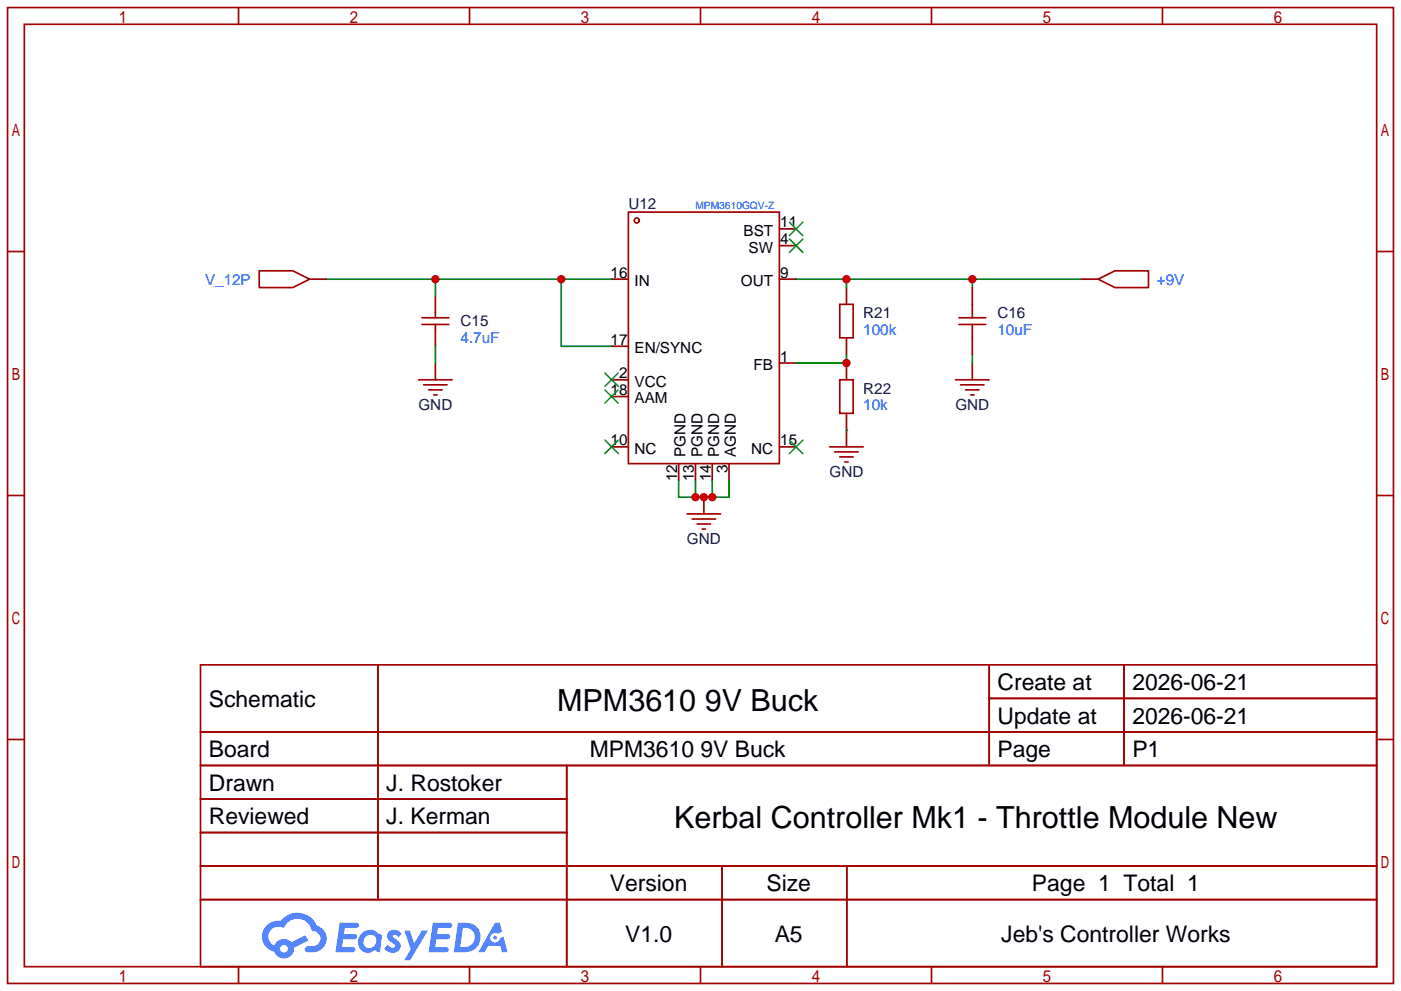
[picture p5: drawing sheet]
<svg xmlns="http://www.w3.org/2000/svg" width="212mm" height="150mm" viewBox="0 0 212 150" stroke-linecap="round" stroke-linejoin="round" font-family="sans-serif">
<g fill="none" stroke="#a10000" stroke-width=".25">
<path d="M1.1 1.1h209.8v147.9h-209.8zM3.7 3.7h204.7v142.7h-204.7zM36.1 1.1v2.6M71.1 1.1v2.6M106 1.1v2.6M141 1.1v2.6M176 1.1v2.6M1.1 38.1h2.6M208.4 38.1h2.5M1.1 75.1h2.6M208.4 75.1h2.5M1.1 112h2.6"/>
<path d="M30.4 100.7h178v45.7h-178zM30.4 110.9h178M30.4 116h178M57.2 100.7v35.6M85.8 116v30.4M149.8 100.7v15.3M149.8 105.8h58.6M170.2 100.7v15.3M208.4 112h2.5M30.4 121h55.4M30.4 131.2h178M30.4 126.1h55.4"/>
<path d="M30.4 136.3h178M109.3 131.2v15.2M128.2 131.2v15.2M36.1 146.4v2.6M71.1 146.4v2.6M106 146.4v2.6M141 146.4v2.6M176 146.4v2.6"/>
</g>
<g fill="#5487ff">
<path d="M58.9 141.1a1.3 1.3 0 0 1 1.9 .3l-.4 .6a.54 .54 0 0 0-1-.2l.1 .1a2.32 2.32 0 0 1 1.2 1.4 1.36 1.36 0 0 1-1.1 1 1.36 1.36 0 0 1-1.4-.6l.5-.6a.7 .7 0 0 0 1.1 .3v-.3a2.4 2.4 0 0 1-1.2-1.3l.1-.5z"/>
<path d="M61.2 140.9h.8l.7 2 1.2-2h.9l-2.7 4.6h-.9l1-1.7z"/>
<path d="M51.4 139.8h1.7a1.31 1.31 0 0 1 1.2 .2 .4 .4 0 0 1-.4 .6h-1.7l-.1 .9h1.6a.4 .4 0 0 1 .3 .4 .4 .4 0 0 1-.4 .4h-1.7l-.1 1.2h.8a1.23 1.23 0 0 1 1.2 .2 .39 .39 0 0 1-.4 .5h-2.6z"/>
<path d="M65.5 139.8h1.7a1.32 1.32 0 0 1 1.2 .2 .39 .39 0 0 1-.3 .6h-1.8l-.1 .9h1.6a.4 .4 0 0 1 .4 .4 .4 .4 0 0 1-.5 .4h-1.6l-.2 1.2h.8a1.23 1.23 0 0 1 1.2 .2 .39 .39 0 0 1-.4 .5h-2.6z"/>
<path d="M74.9 139.8h.8l.3 1.3-.6 .4a.75 .75 0 0 0-1.1 .3 .75 .75 0 0 0 .4 1 .75 .75 0 0 0 1-.7l.5-.2 .6 2.3h-.8l-.3-.9h-1.8l-.5 .9h-1z"/>
<path d="M69.3 139.8l-.6 4.4h1.4a2.27 2.27 0 0 0 2.6-1.6 2.27 2.27 0 0 0-1.4-2.7zM70.1 140.6a1.5 1.5 0 0 1 1.8 1.5 1.5 1.5 0 0 1-1.9 1.4h-.3z"/>
<path d="M54.7 141.4a1.62 1.62 0 0 0-.4 2.1 1.62 1.62 0 0 0 2.1 .7l.3-.3 .4 .3h.4l.3-2.4-.1-.3h-.2a.57 .57 0 0 1-.6-.4 1.73 1.73 0 0 0-2.2 .3zM55.3 141.9a.96 .96 0 0 1 1.5 0 .96 .96 0 0 1-.2 1.5 .95 .95 0 0 1-1.4-.1 .95 .95 0 0 1 .1-1.4z"/>
<path d="M40.4 140.2a2.37 2.37 0 0 0 1.1 4 1.54 1.54 0 0 0 1.8 1 1.54 1.54 0 0 0 1.2-1.6l2.2-1.1-.5-.8-2.1 1a1.57 1.57 0 0 0-2.6 .5 1.5 1.5 0 0 1-.7-2.1 1.5 1.5 0 0 1 2.2-.5 2.23 2.23 0 0 1 2.3-1.4 2.23 2.23 0 0 1 1.9 1.8 1.16 1.16 0 0 1 1.3 1.1 1.16 1.16 0 0 1-1.1 1.2h-.7a.47 .47 0 0 0-.6 .4 .47 .47 0 0 0 .5 .6 2.26 2.26 0 0 0 2.8-2.6 2.12 2.12 0 0 0-1.4-1.5 3.2 3.2 0 0 0-5.5-.7h-.3a2.55 2.55 0 0 0-1.8 .7zM42.4 143.7a.6 .6 0 0 1 1.2 0 .6 .6 0 0 1-1.2 0z"/>
<circle cx="74.9" cy="142" r=".28"/>
</g>
<g fill="none" stroke="#870000" stroke-width=".25">
<path d="M118 34.7h2.5M118 37.2h2.5M65.9 44.8v2.6M65.9 49.9v2.6M92.6 52.5h2.5M92.6 42.3h2.5M92.6 57.5h2.5M118 42.3h2.5M118 55h2.5M128.1 43.6v2.5M128.1 51.2v2.5M92.6 60.1h2.5"/>
<path d="M92.6 67.7h2.5M102.7 70.2v2.6M105.3 70.2v2.6M107.8 70.2v2.6M110.4 70.2v2.6M118 67.7h2.5"/>
</g>
<path d="M119.5 33.7l2 2M119.5 36.2l2 2M121.5 33.7l-2 2M121.5 36.2l-2 2M91.6 59.1l2 2M91.6 56.5l2 2M93.6 59.1l-2 2M93.6 56.5l-2 2M91.6 66.7l2 2M93.6 66.7l-2 2M119.5 66.7l2 2M121.5 66.7l-2 2" fill="none" stroke="#3c3" stroke-width=".25"/>
<g fill="none" stroke="#a10000" stroke-width=".25">
<path d="M95.1 32.1h22.9v38.1h-22.9zM63.9 49.1h4M63.9 48.1h4M65.9 47.4v.7M65.9 49.1v.8M127.1 46.1h2.1v5.1h-2.1z"/>
<circle cx="96.4" cy="33.4" r=".38"/>
</g>
<path d="M120.5 42.3h43.2M128.1 42.3v1.3M147.2 42.3v1.3" fill="none" stroke="#008700" stroke-width=".25"/>
<g fill="#c00">
<circle cx="128.1" cy="42.3" r=".63"/>
<circle cx="147.2" cy="42.3" r=".63"/>
</g>
<path d="M128.1 53.7v1.3h-7.6M102.7 72.8v2.5h7.7v-2.5M105.3 72.8v2.5M107.8 72.8v2.5" fill="none" stroke="#008700" stroke-width=".25"/>
<path d="M106.6 75.3v2.6M128.1 65.2v2.5" fill="none" stroke="#870000" stroke-width=".25"/>
<path d="M104 77.9h5.1M104.8 78.6h3.5M105.5 79.4h2.1M125.6 67.7h5.1M126.4 68.5h3.5M127.1 69.2h2.1M127.9 70h.5M106.3 80.1h.5" fill="none" stroke="#a10000" stroke-width=".25"/>
<g fill="#c00">
<circle cx="106.6" cy="75.3" r=".63"/>
<circle cx="107.8" cy="75.3" r=".63"/>
<circle cx="105.3" cy="75.3" r=".63"/>
</g>
<path d="M147.2 55v2.5" fill="none" stroke="#870000" stroke-width=".25"/>
<path d="M144.7 57.5h5M145.4 58.3h3.6M146.2 59.1h2M146.9 59.8h.5" fill="none" stroke="#a10000" stroke-width=".25"/>
<path d="M49.4 42.3h43.2M65.9 42.3v2.5M85 42.3v10.2h7.6M147.2 53.7v1.3" fill="none" stroke="#008700" stroke-width=".25"/>
<g fill="#c00">
<circle cx="85" cy="42.3" r=".63"/>
<circle cx="65.9" cy="42.3" r=".63"/>
</g>
<path d="M46.9 42.3h2.5M65.9 55v2.5M128.1 55v2.5M147.2 43.6v2.5M147.2 51.2v2.5M163.7 42.3h2.5" fill="none" stroke="#870000" stroke-width=".25"/>
<path d="M39.2 41h5.1l2.6 1.3-2.6 1.3h-5.1zM63.4 57.5h5.1M64.1 58.3h3.6M64.9 59.1h2M65.7 59.8h.5M145.2 49.1h4M145.2 48.1h4M147.2 46.1v2M147.2 49.1v2.1M166.2 42.3l2.6-1.3h5.1v2.6h-5.1z" fill="none" stroke="#a10000" stroke-width=".25"/>
<path d="M65.9 52.5v2.5" fill="none" stroke="#008700" stroke-width=".25"/>
<circle cx="128.1" cy="55" r=".63" fill="#c00"/>
<path d="M128.1 62.6v2.6" fill="none" stroke="#870000" stroke-width=".25"/>
<path d="M127.1 57.5h2.1v5.1h-2.1z" fill="none" stroke="#a10000" stroke-width=".25"/>
<path d="M128.1 65.2h.1" fill="none" stroke="#008700" stroke-width=".25"/>
<g font-size="4.6">
<text x="84.4" y="107.6">MPM3610 9V Buck</text>
<text x="102.1" y="125.4">Kerbal Controller Mk1 - Throttle Module New</text>
</g>
<g font-size="3.5">
<text x="31.6" y="107.1">Schematic</text>
<text x="151" y="104.5">Create at</text>
<text x="171.4" y="104.5">2026-06-21</text>
<text x="151" y="109.6">Update at</text>
<text x="171.4" y="109.6">2026-06-21</text>
<text x="31.6" y="114.7">Board</text>
<text x="31.6" y="119.8">Drawn</text>
<text x="58.5" y="119.8">J. Rostoker</text>
<text x="89.3" y="114.7">MPM3610 9V Buck</text>
<text x="151" y="114.7">Page</text>
<text x="171.4" y="114.7">P1</text>
<text x="31.6" y="124.8">Reviewed</text>
<text x="58.5" y="124.8">J. Kerman</text>
<text x="92.3" y="135">Version</text>
<text x="116" y="135">Size</text>
<text x="156.2" y="135">Page 1 Total 1</text>
<text x="94.6" y="142.6">V1.0</text>
<text x="117.3" y="142.6">A5</text>
<text x="151.6" y="142.6">Jeb's Controller Works</text>
</g>
<g font-size="2.3" fill="#000080">
<text x="95.1" y="31.7">U12</text>
<text x="69.7" y="49.4">C15</text>
<text x="130.7" y="48.2">R21</text>
<text x="151" y="48.2">C16</text>
<text x="130.7" y="59.6">R22</text>
<text x="63.3" y="62.1">GND</text>
<text x="144.6" y="62.1">GND</text>
<text x="125.6" y="72.3">GND</text>
<text x="104" y="82.5">GND</text>
</g>
<g font-size="2.3">
<text x="112.6" y="35.7">BST</text>
<text x="118.1" y="34.4">11</text>
<text x="113.3" y="38.3">SW</text>
<text x="118.1" y="37">4</text>
<text x="92.4" y="42.1">16</text>
<text x="96.1" y="43.3">IN</text>
<text x="112.2" y="43.3">OUT</text>
<text x="118.1" y="42.1">9</text>
<text x="92.4" y="52.2">17</text>
<text x="96.1" y="53.5">EN/SYNC</text>
<text x="92.4" y="59.8">18</text>
<text x="93.7" y="57.3">2</text>
<text x="96.1" y="58.6">VCC</text>
<text x="114.1" y="56">FB</text>
<text x="118.1" y="54.8">1</text>
<text x="96.1" y="61.1">AAM</text>
<text x="92.4" y="67.5">10</text>
<text x="96.1" y="68.7">NC</text>
<text x="103.8" y="69.3" transform="rotate(-90 103.8 69.3)">PGND</text>
<text x="106.3" y="69.3" transform="rotate(-90 106.3 69.3)">PGND</text>
<text x="108.9" y="69.3" transform="rotate(-90 108.9 69.3)">PGND</text>
<text x="110.1" y="71.6" transform="rotate(-90 110.1 71.6)">3</text>
<text x="111.4" y="69.3" transform="rotate(-90 111.4 69.3)">AGND</text>
<text x="113.7" y="68.7">NC</text>
<text x="118.1" y="67.5">15</text>
<text x="102.5" y="72.9" transform="rotate(-90 102.5 72.9)">12</text>
<text x="105.1" y="72.9" transform="rotate(-90 105.1 72.9)">13</text>
<text x="107.6" y="72.9" transform="rotate(-90 107.6 72.9)">14</text>
</g>
<g font-size="2.3" fill="#00f">
<text x="31" y="43.1">V_12P</text>
<text x="175.1" y="43.1">+9V</text>
<text x="69.7" y="52">4.7uF</text>
<text x="130.7" y="50.7">100k</text>
<text x="151" y="50.7">10uF</text>
<text x="130.7" y="62.1">10k</text>
</g>
<text font-size="1.5" fill="#00f" x="105.3" y="31.7">MPM3610GQV-Z</text>
</svg>
